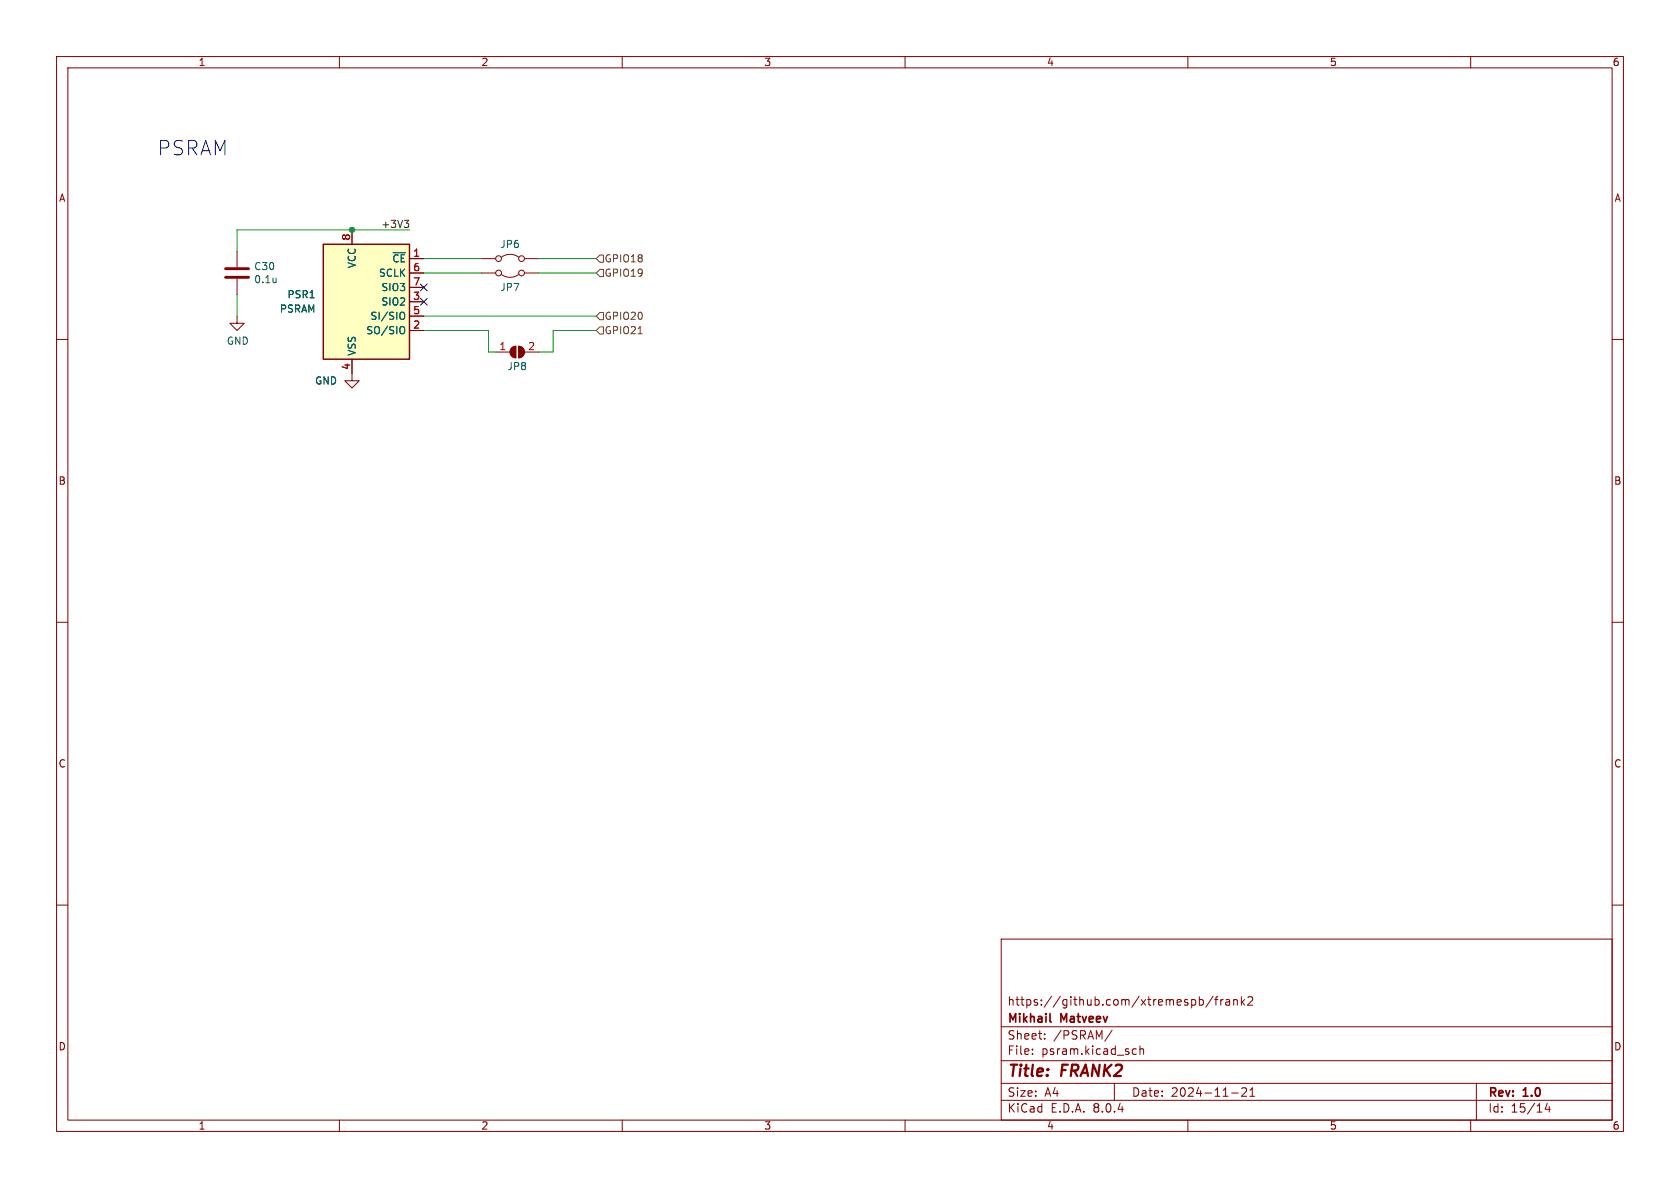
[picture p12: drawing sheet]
<svg xmlns="http://www.w3.org/2000/svg" width="297mm" height="210mm" viewBox="0 0 297 210" stroke-linecap="round" stroke-linejoin="round" font-family="sans-serif">
<g fill="none" stroke="#840000" stroke-width=".18">
<path d="M10 10h277v190h-277zM12 12h273v186h-273zM60 10v2M110 10v2M160 10v2M210 10v2M260 10v2M10 60h2M41.9 55.9v1.3h1.3l-1.3 1.2-1.3-1.2h1.3M41.9 44.5v2.7M41.9 49.3v2.8M285 60h2"/>
<path d="M62.2 66v1.3h1.3l-1.3 1.3-1.2-1.3h1.2M87.6 62.2h2.6M90.5 61.5l.7-.3v2a1.02 1.02 0 0 1-.9-.6 1.02 1.02 0 0 1 .2-1.1zM91.7 61.2a1.02 1.02 0 0 1 1 1 1.02 1.02 0 0 1-1 1zM92.7 62.2h2.5M10 110h2M285 110h2M10 160h2M285 160h2M177 166h108v32h-108zM212 176.2v1.5M212 176.8l.5-.1 .2 .3v.4l-.1 .2h-.6"/>
<path d="M214.5 176.1l-1.3 2M214.7 176.7h.6M215.3 176.2l-.3 .2v1.3M215.8 176.7v1M216.2 176.7l-.2 .1-.2 .2M216.7 176.8h.6l.1 .9M217.4 177.1h-.5a.29 .29 0 0 0-.2 .3 .29 .29 0 0 0 .2 .3l.5-.1M218.1 176.8l.2-.1 .4 .1v.9M218.1 176.7v1M219.5 176.2v1.5M219.6 177.1l.4 .6M220 176.7l-.5 .6"/>
<path d="M220.6 176.3l.6-.1 .2 .1 .1 .3-1 1.1h1M60 198v2M110 198v2M160 198v2M177 194.5h108M177 191.5h108M177 187.5h108M177 181.5h108M182.5 186.3v.1M182.5 185.5v.1M184.7 183.6v.1M184.7 182.8v.1"/>
<path d="M196.6 182.1l-1.3 2M197 191.5v3M200.3 186.3h.6M200.3 185.5h.6M201.5 185.5l.2-.1 .4 .1 .1 .9M201.5 184.9v1.5M210 198v2M217.7 193.2h1.2M219.5 192.4l.6-.1 .2 .1 .1 .3-.9 1.1h.9M221 193.8h.8M221 192.7l.4-.4v1.5M260 198v2"/>
<path d="M261 191.5v6.5M273.5 195l-.3 1.1h.9M273.9 195.6v1"/>
</g>
<path d="M185.6 180.5l.2 .2" fill="none" stroke="#840000" stroke-width=".3"/>
<g fill="#840000" stroke="#840000" stroke-width=".18">
<path d="M90.5 61.5l.7-.3v2a1.02 1.02 0 0 1-.9-.6 1.02 1.02 0 0 1 .2-1.1z"/>
<path d="M91.7 61.2a1.02 1.02 0 0 1 1 1 1.02 1.02 0 0 1-1 1z"/>
</g>
<path d="M39.9 49h4M39.9 47.5h4" fill="none" stroke="#840000" stroke-width=".51"/>
<path d="M48.8 49.1v.9M48.8 49.9h.1" fill="none" stroke="#006464" stroke-width=".18"/>
<path d="M57.1 43.2h15.3v20.3h-15.3z" fill="#ffffc2"/>
<path d="M57.1 43.2h15.3v20.3h-15.3z" fill="none" stroke="#840000" stroke-width=".25"/>
<g fill="none" stroke="#840000" stroke-width=".18">
<path d="M62.2 40.6v2.6M72.4 45.7h2.5M72.4 58.4h2.5M72.4 53.3h2.5M72.4 55.9h2.5M72.4 48.3h2.5M72.4 50.8h2.5M85.1 45.7h2.5M85.1 48.3h2.5M88.6 45.5a2.54 2.54 0 0 1 3.1 0M88.6 48.5a2.54 2.54 0 0 0 3.1 0M92.7 45.7h2.5"/>
<path d="M92.7 48.3h2.5M62.2 63.5v2.5"/>
<circle cx="88.1" cy="45.7" r=".51"/>
<circle cx="88.1" cy="48.3" r=".51"/>
<circle cx="92.2" cy="45.7" r=".51"/>
<circle cx="92.2" cy="48.3" r=".51"/>
</g>
<path d="M71 55.2a.43 .43 0 0 1 .5 .4v.4a.43 .43 0 0 1-.5 .5M71.2 57.7l.2 .1a.81 .81 0 0 1-.2 1.2" fill="none" stroke="#006464" stroke-width=".18"/>
<path d="M106 55.2h.7v1.3h-.7l-.6-.6zM106 45.1h.7v1.3h-.7l-.6-.7zM106 47.6h.7v1.3h-.7l-.6-.6zM106 57.8h.7v1.3h-.7l-.6-.7zM112.8 59h.7" fill="none" stroke="#725600" stroke-width=".18"/>
<path d="M71.5 38.9h.7l-.4 .5M72 39.4l.2 .3v.3l-.2 .2" fill="none" stroke="#0f0f0f" stroke-width=".18"/>
<path d="M41.9 52.1v3.8M72.4 40.6h-30.5v3.9M74.9 58.4h11.5v3.8h1.2M74.9 48.3h10.2M74.9 45.7h10.2M74.9 55.9h30.5M95.2 48.3h10.2M95.2 45.7h10.2M105.4 58.4h-7.6v3.8h-2.6" fill="none" stroke="#009600" stroke-width=".18"/>
<path d="M74.3 52.7l1.2 1.2M74.3 50.2l1.2 1.2M75.5 52.7l-1.2 1.2M75.5 50.2l-1.2 1.2" fill="none" stroke="#000084" stroke-width=".18"/>
<circle cx="62.2" cy="40.6" r=".46" fill="#009600" stroke="#009600" stroke-width=".18"/>
<text font-size="3.5" fill="#0000c2" x="27.7" y="27.7">PSRAM</text>
<g font-size="2.8" fill="#840000">
<text x="178" y="190.9">Title:</text>
<text x="187.7" y="190.9">FRANK2</text>
</g>
<g font-size="2.1" fill="#840000">
<text x="178" y="178">https://github.com/xtremespb/frank2</text>
<text x="178" y="184">Sheet:</text>
<text x="178" y="181.2">Mikhail</text>
<text x="186.2" y="184">/PSRAM/</text>
<text x="187.6" y="181.2">Matveev</text>
<text x="178" y="186.7">File:</text>
<text x="184.1" y="186.7">psram.kicad_sch</text>
<text x="178" y="196.9">KiCad</text>
<text x="178" y="194.1">Size:</text>
<text x="184.7" y="194.1">A4</text>
<text x="185.7" y="196.9">E.D.A.</text>
<text x="193.3" y="196.9">8.0.4</text>
<text x="200" y="194.1">Date:</text>
<text x="207" y="194.1">2024-11-21</text>
<text x="263" y="194.3">Rev:</text>
<text x="263" y="196.9">Id:</text>
<text x="267.1" y="196.9">15/14</text>
<text x="269.4" y="194.3">1.0</text>
</g>
<g font-size="1.8" fill="#840000">
<text x="35" y="11.9">1</text>
<text x="85" y="11.9">2</text>
<text x="135" y="11.9">3</text>
<text x="185" y="11.9">4</text>
<text x="235" y="11.9">5</text>
<text x="285" y="11.9">6</text>
<text x="10.3" y="35.9">A</text>
<text x="285.3" y="35.9">A</text>
<text x="10.3" y="85.9">B</text>
<text x="285.3" y="85.9">B</text>
<text x="10.3" y="135.9">C</text>
<text x="285.3" y="135.9">C</text>
<text x="10.3" y="185.9">D</text>
<text x="285.3" y="185.9">D</text>
<text x="35" y="199.9">1</text>
<text x="85" y="199.9">2</text>
<text x="135" y="199.9">3</text>
<text x="185" y="199.9">4</text>
<text x="235" y="199.9">5</text>
<text x="285" y="199.9">6</text>
</g>
<text font-size="1.8" fill="#0f0f0f" x="67.3" y="40.4">+3V3</text>
<g font-size="1.8" fill="#006464">
<text x="44.8" y="48">C30</text>
<text x="63.1" y="47.5" transform="rotate(-90 63.1 47.5)">VCC</text>
<text x="69.3" y="46.6">~{CE}</text>
<text x="88.3" y="44">JP6</text>
<text x="44.8" y="50.3">0.1u</text>
<text x="50.7" y="52.9">PSR1</text>
<text x="66.9" y="49.1">SCLK</text>
<text x="67.3" y="51.7">SIO3</text>
<text x="88.3" y="51.7">JP7</text>
<text x="49.4" y="55.5">PSRAM</text>
<text x="64.7" y="59.3">SO/SIO</text>
<text x="65.4" y="56.7">SI/SIO</text>
<text x="67.3" y="54.2">SIO2</text>
<text x="40" y="61.1">GND</text>
<text x="63.1" y="63" transform="rotate(-90 63.1 63)">VSS</text>
<text x="89.6" y="65.6">JP8</text>
<text x="55.6" y="68.2">GND</text>
</g>
<g font-size="1.8" fill="#a90000">
<text x="62" y="42.6" transform="rotate(-90 62 42.6)">8</text>
<text x="73" y="45.5">1</text>
<text x="73" y="53.1">3</text>
<text x="73" y="48">6</text>
<text x="73" y="50.5">7</text>
<text x="73" y="58.2">2</text>
<text x="73" y="55.6">5</text>
<text x="62" y="65.5" transform="rotate(-90 62 65.5)">4</text>
<text x="88.2" y="62">1</text>
<text x="93.3" y="62">2</text>
</g>
<g font-size="1.8" fill="#725600">
<text x="106.8" y="46.6">GPIO18</text>
<text x="106.8" y="49.1">GPIO19</text>
<text x="106.8" y="56.7">GPIO20</text>
<text x="106.8" y="59.3">GPIO21</text>
</g>
</svg>
